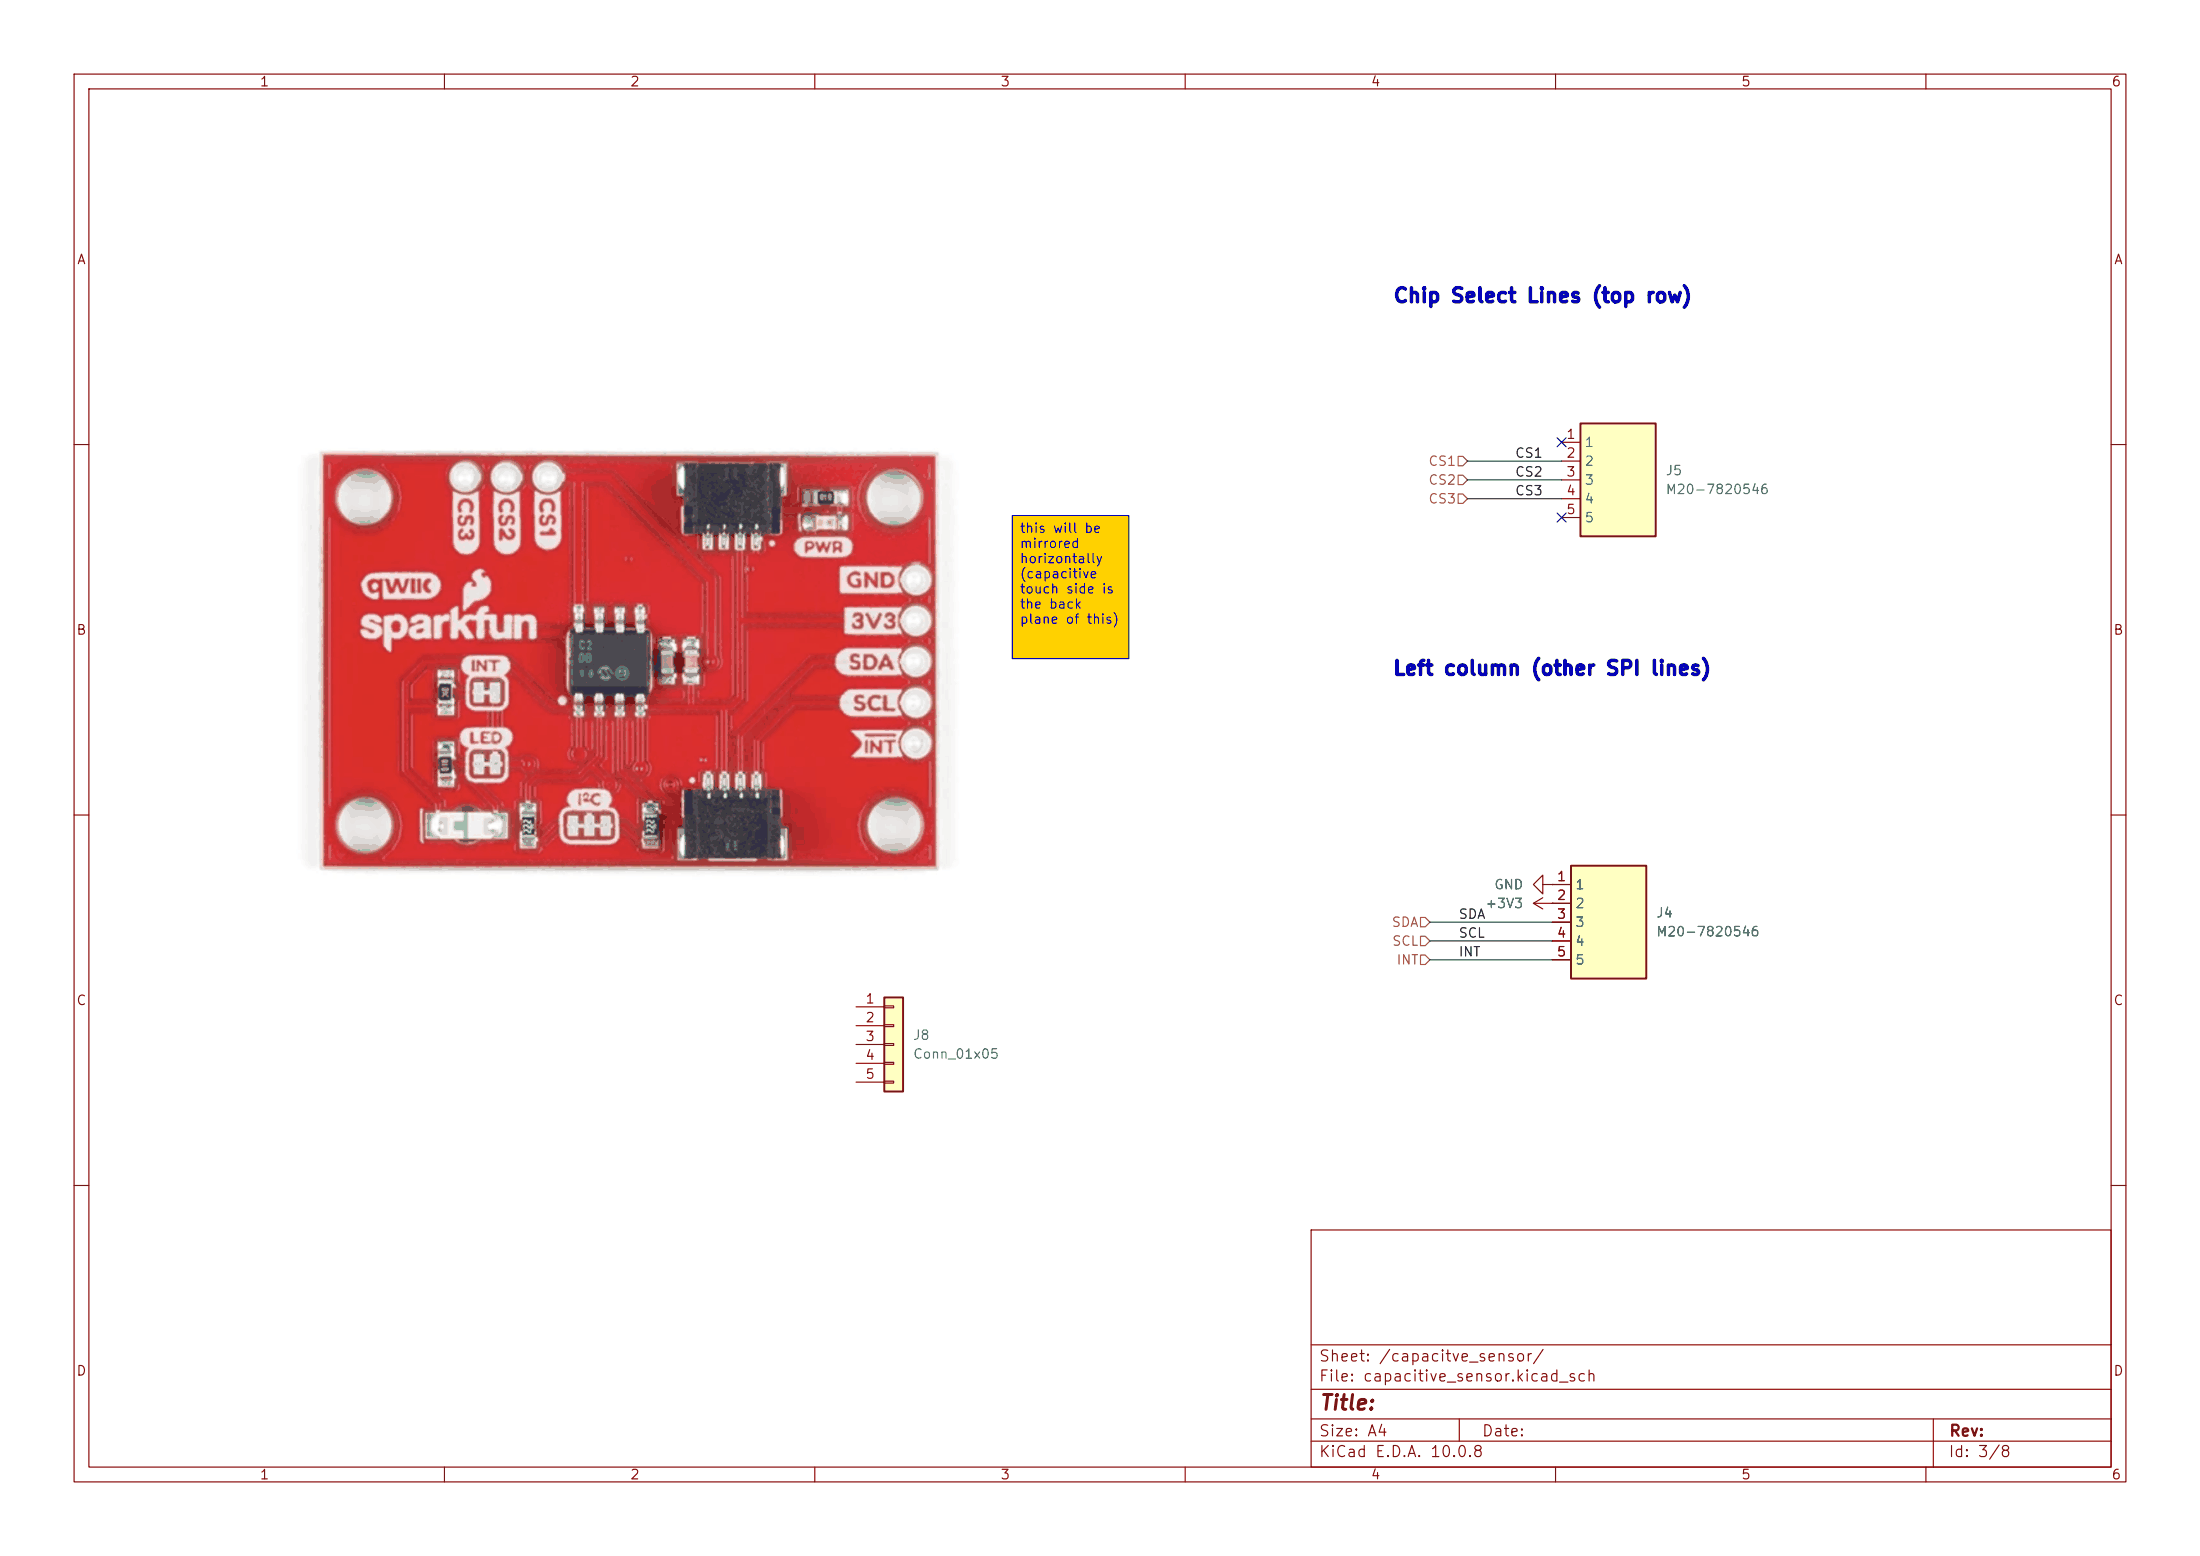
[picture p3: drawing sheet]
(kicad_sch
 (version 20260306)
 (generator "eeschema")
 (generator_version "10.0")
 (paper "A4")
 (lib_symbols
  (symbol "Connector_Generic:Conn_01x05"
   (pin_names
    (offset 1.016) (hide yes)) (exclude_from_sim no) (in_bom yes) (on_board yes)
   (in_pos_files yes)
   (duplicate_pin_numbers_are_jumpers no)
   (property "Reference" "J" (at 0 7.62 0) (show_name no) (do_not_autoplace no) (effects (font (size 1.27 1.27))))
   (property "Value" "Conn_01x05" (at 0 -7.62 0) (show_name no) (do_not_autoplace no) (effects (font (size 1.27 1.27))))
   (property "Footprint" "" (at 0 0 0) (show_name no) (do_not_autoplace no) (hide yes) (effects (font (size 1.27 1.27))))
   (property "Datasheet" "" (at 0 0 0) (show_name no) (do_not_autoplace no) (hide yes) (effects (font (size 1.27 1.27))))
   (property "Description" "Generic connector, single row, 01x05, script generated (kicad-library-utils/schlib/autogen/connector/)" (at 0 0 0) (show_name no) (do_not_autoplace no) (hide yes) (effects (font (size 1.27 1.27))))
   (symbol "Conn_01x05_1_1"
    (rectangle (start -1.27 6.35) (end 1.27 -6.35) (stroke (width 0.254) (type default)) (fill (type background)))
    (rectangle (start -1.27 5.207) (end 0 4.953) (stroke (width 0.1524) (type default)) (fill (type none)))
    (rectangle (start -1.27 2.667) (end 0 2.413) (stroke (width 0.1524) (type default)) (fill (type none)))
    (rectangle (start -1.27 0.127) (end 0 -0.127) (stroke (width 0.1524) (type default)) (fill (type none)))
    (rectangle (start -1.27 -2.413) (end 0 -2.667) (stroke (width 0.1524) (type default)) (fill (type none)))
    (rectangle (start -1.27 -4.953) (end 0 -5.207) (stroke (width 0.1524) (type default)) (fill (type none)))
    (pin passive line (at -5.08 5.08 0) (length 3.81) (name "Pin_1" (effects (font (size 1.27 1.27)))) (number "1" (effects (font (size 1.27 1.27)))))
    (pin passive line (at -5.08 2.54 0) (length 3.81) (name "Pin_2" (effects (font (size 1.27 1.27)))) (number "2" (effects (font (size 1.27 1.27)))))
    (pin passive line (at -5.08 0 0) (length 3.81) (name "Pin_3" (effects (font (size 1.27 1.27)))) (number "3" (effects (font (size 1.27 1.27)))))
    (pin passive line (at -5.08 -2.54 0) (length 3.81) (name "Pin_4" (effects (font (size 1.27 1.27)))) (number "4" (effects (font (size 1.27 1.27)))))
    (pin passive line (at -5.08 -5.08 0) (length 3.81) (name "Pin_5" (effects (font (size 1.27 1.27)))) (number "5" (effects (font (size 1.27 1.27))))))
   (embedded_fonts no))
  (symbol "Project_Components:M20-7820546" (exclude_from_sim no) (in_bom yes) (on_board yes)
   (in_pos_files yes)
   (duplicate_pin_numbers_are_jumpers no)
   (property "Reference" "J" (at 16.51 7.62 0) (show_name no) (do_not_autoplace no) (effects (font (size 1.27 1.27)) (justify left top)))
   (property "Value" "M20-7820546" (at 16.51 5.08 0) (show_name no) (do_not_autoplace no) (effects (font (size 1.27 1.27)) (justify left top)))
   (property "Footprint" "Project_Components:RHDR5W70P0X254_1X5_1310X250X850P" (at 0 0 0) (show_name no) (do_not_autoplace no) (hide yes) (effects (font (size 1.27 1.27))))
   (property "Datasheet" "https://content.harwin.com/m/c2ac50ebb1c800d5/original/DRG-00385-Technical-Drawing-Datasheet-M20-782-pdf.pdf" (at 16.51 -194.92 0) (show_name no) (do_not_autoplace no) (hide yes) (effects (font (size 1.27 1.27)) (justify left top)))
   (property "Description" "M20: 5 Pos Receptacle SIL Straight 3mm THT Connector 8.5mm high Tin" (at 0 0 0) (show_name no) (do_not_autoplace no) (hide yes) (effects (font (size 1.27 1.27))))
   (property "Height" "8.5" (at 16.51 -394.92 0) (show_name no) (do_not_autoplace no) (hide yes) (effects (font (size 1.27 1.27)) (justify left top)))
   (property "Manufacturer_Name" "Harwin" (at 16.51 -494.92 0) (show_name no) (do_not_autoplace no) (hide yes) (effects (font (size 1.27 1.27)) (justify left top)))
   (property "Manufacturer_Part_Number" "M20-7820546" (at 16.51 -594.92 0) (show_name no) (do_not_autoplace no) (hide yes) (effects (font (size 1.27 1.27)) (justify left top)))
   (property "Mouser Part Number" "855-M20-7820546" (at 16.51 -694.92 0) (show_name no) (do_not_autoplace no) (hide yes) (effects (font (size 1.27 1.27)) (justify left top)))
   (property "Mouser Price/Stock" "https://www.mouser.co.uk/ProductDetail/Harwin/M20-7820546?qs=vF78I%252BjhbY9HKICpLl9EpQ%3D%3D" (at 16.51 -794.92 0) (show_name no) (do_not_autoplace no) (hide yes) (effects (font (size 1.27 1.27)) (justify left top)))
   (property "Arrow Part Number" "" (at 16.51 -894.92 0) (show_name no) (do_not_autoplace no) (hide yes) (effects (font (size 1.27 1.27)) (justify left top)))
   (property "Arrow Price/Stock" "" (at 16.51 -994.92 0) (show_name no) (do_not_autoplace no) (hide yes) (effects (font (size 1.27 1.27)) (justify left top)))
   (symbol "M20-7820546_1_1"
    (rectangle (start 5.08 2.54) (end 15.24 -12.7) (stroke (width 0.254) (type default)) (fill (type background)))
    (pin passive line (at 2.54 0 0) (length 2.54) (name "1" (effects (font (size 1.27 1.27)))) (number "1" (effects (font (size 1.27 1.27)))))
    (pin passive line (at 2.54 -2.54 0) (length 2.54) (name "2" (effects (font (size 1.27 1.27)))) (number "2" (effects (font (size 1.27 1.27)))))
    (pin passive line (at 2.54 -5.08 0) (length 2.54) (name "3" (effects (font (size 1.27 1.27)))) (number "3" (effects (font (size 1.27 1.27)))))
    (pin passive line (at 2.54 -7.62 0) (length 2.54) (name "4" (effects (font (size 1.27 1.27)))) (number "4" (effects (font (size 1.27 1.27)))))
    (pin passive line (at 2.54 -10.16 0) (length 2.54) (name "5" (effects (font (size 1.27 1.27)))) (number "5" (effects (font (size 1.27 1.27))))))
   (embedded_fonts no))
  (symbol "power:+3V3"
   (power global)
   (pin_numbers (hide yes))
   (pin_names
    (offset 0) (hide yes)) (exclude_from_sim no) (in_bom yes) (on_board yes)
   (in_pos_files yes)
   (duplicate_pin_numbers_are_jumpers no)
   (property "Reference" "#PWR" (at 0 -3.81 0) (show_name no) (do_not_autoplace no) (hide yes) (effects (font (size 1.27 1.27))))
   (property "Value" "+3V3" (at 0 3.556 0) (show_name no) (do_not_autoplace no) (effects (font (size 1.27 1.27))))
   (property "Footprint" "" (at 0 0 0) (show_name no) (do_not_autoplace no) (hide yes) (effects (font (size 1.27 1.27))))
   (property "Datasheet" "" (at 0 0 0) (show_name no) (do_not_autoplace no) (hide yes) (effects (font (size 1.27 1.27))))
   (property "Description" "Power symbol creates a global label with name \"+3V3\"" (at 0 0 0) (show_name no) (do_not_autoplace no) (hide yes) (effects (font (size 1.27 1.27))))
   (symbol "+3V3_0_1"
    (polyline (pts (xy -0.762 1.27) (xy 0 2.54)) (stroke (width 0) (type default)) (fill (type none)))
    (polyline (pts (xy 0 2.54) (xy 0.762 1.27)) (stroke (width 0) (type default)) (fill (type none)))
    (polyline (pts (xy 0 0) (xy 0 2.54)) (stroke (width 0) (type default)) (fill (type none))))
   (symbol "+3V3_1_1"
    (pin power_in line (at 0 0 90) (length 0) (name "" (effects (font (size 1.27 1.27)))) (number "1" (effects (font (size 1.27 1.27))))))
   (embedded_fonts no))
  (symbol "power:GND"
   (power global)
   (pin_numbers (hide yes))
   (pin_names
    (offset 0) (hide yes)) (exclude_from_sim no) (in_bom yes) (on_board yes)
   (in_pos_files yes)
   (duplicate_pin_numbers_are_jumpers no)
   (property "Reference" "#PWR" (at 0 -6.35 0) (show_name no) (do_not_autoplace no) (hide yes) (effects (font (size 1.27 1.27))))
   (property "Value" "GND" (at 0 -3.81 0) (show_name no) (do_not_autoplace no) (effects (font (size 1.27 1.27))))
   (property "Footprint" "" (at 0 0 0) (show_name no) (do_not_autoplace no) (hide yes) (effects (font (size 1.27 1.27))))
   (property "Datasheet" "" (at 0 0 0) (show_name no) (do_not_autoplace no) (hide yes) (effects (font (size 1.27 1.27))))
   (property "Description" "Power symbol creates a global label with name \"GND\" , ground" (at 0 0 0) (show_name no) (do_not_autoplace no) (hide yes) (effects (font (size 1.27 1.27))))
   (symbol "GND_0_1"
    (polyline (pts (xy 0 0) (xy 0 -1.27) (xy 1.27 -1.27) (xy 0 -2.54) (xy -1.27 -1.27) (xy 0 -1.27)) (stroke (width 0) (type default)) (fill (type none))))
   (symbol "GND_1_1"
    (pin power_in line (at 0 0 270) (length 0) (name "" (effects (font (size 1.27 1.27)))) (number "1" (effects (font (size 1.27 1.27))))))
   (embedded_fonts no)))
 (text "Left column (other SPI lines)"
  (exclude_from_sim no)
  (at 209.55 90.424 0)
  (effects (font (size 1.905 1.905) (thickness 0.508)
    (bold yes))))
 (text "Chip Select Lines (top row)"
  (exclude_from_sim no)
  (at 208.28 40.132 0)
  (effects (font (size 1.905 1.905) (thickness 0.508)
    (bold yes))))
 (text_box "this will be mirrored horizontally (capacitive touch side is the back plane of this)"
  (exclude_from_sim no)
  (at 136.652 69.5854 0)
  (size 15.748 19.3146)
  (margins 0.9525 0.9525 0.9525 0.9525)
  (stroke (width 0) (type solid))
  (fill (type color) (color 255 209 0 1))
  (effects (font (size 1.27 1.27)) (justify left top)))
 (no_connect
  (at 210.82 59.69))
 (no_connect
  (at 210.82 69.85))
 (wire
  (pts (xy 193.04 124.46) (xy 209.55 124.46))
  (stroke (width 0) (type default)))
 (wire
  (pts (xy 193.04 129.54) (xy 209.55 129.54))
  (stroke (width 0) (type default)))
 (wire
  (pts (xy 198.12 62.23) (xy 210.82 62.23))
  (stroke (width 0) (type default)))
 (wire
  (pts (xy 198.12 67.31) (xy 210.82 67.31))
  (stroke (width 0) (type default)))
 (wire
  (pts (xy 193.04 127) (xy 209.55 127))
  (stroke (width 0) (type default)))
 (wire
  (pts (xy 198.12 64.77) (xy 210.82 64.77))
  (stroke (width 0) (type default)))
 (image
  (at 84.328 89.154)
  (scale 0.631963)
  (data))
 (label "SDA"
  (at 196.85 124.46 0)
  (effects (font (size 1.27 1.27)) (justify left bottom)))
 (label "CS2"
  (at 204.47 64.77 0)
  (effects (font (size 1.27 1.27)) (justify left bottom)))
 (label "CS1"
  (at 204.47 62.23 0)
  (effects (font (size 1.27 1.27)) (justify left bottom)))
 (label "SCL"
  (at 196.85 127 0)
  (effects (font (size 1.27 1.27)) (justify left bottom)))
 (label "INT"
  (at 196.85 129.54 0)
  (effects (font (size 1.27 1.27)) (justify left bottom)))
 (label "CS3"
  (at 204.47 67.31 0)
  (effects (font (size 1.27 1.27)) (justify left bottom)))
 (hierarchical_label "SDA"
  (shape input)
  (at 193.04 124.46 180)
  (effects (font (size 1.27 1.27)) (justify right)))
 (hierarchical_label "CS2"
  (shape input)
  (at 198.12 64.77 180)
  (effects (font (size 1.27 1.27)) (justify right)))
 (hierarchical_label "CS1"
  (shape input)
  (at 198.12 62.23 180)
  (effects (font (size 1.27 1.27)) (justify right)))
 (hierarchical_label "INT"
  (shape input)
  (at 193.04 129.54 180)
  (effects (font (size 1.27 1.27)) (justify right)))
 (hierarchical_label "SCL"
  (shape input)
  (at 193.04 127 180)
  (effects (font (size 1.27 1.27)) (justify right)))
 (hierarchical_label "CS3"
  (shape input)
  (at 198.12 67.31 180)
  (effects (font (size 1.27 1.27)) (justify right)))
 (symbol
  (lib_id "Project_Components:M20-7820546")
  (at 207.01 119.38 0)
  (unit 1)
  (body_style 1)
  (exclude_from_sim no)
  (in_bom yes)
  (on_board yes)
  (in_pos_files yes)
  (dnp no)
  (fields_autoplaced yes)
  (property "Reference" "J4" (at 223.52 123.1899 0) (show_name no) (do_not_autoplace no) (effects (font (size 1.27 1.27)) (justify left)))
  (property "Value" "M20-7820546" (at 223.52 125.7299 0) (show_name no) (do_not_autoplace no) (effects (font (size 1.27 1.27)) (justify left)))
  (property "Footprint" "Connector_PinHeader_2.54mm:PinHeader_1x05_P2.54mm_Vertical" (at 207.01 119.38 0) (hide yes) (show_name no) (do_not_autoplace no) (effects (font (size 1.27 1.27))))
  (property "Datasheet" "https://content.harwin.com/m/c2ac50ebb1c800d5/original/DRG-00385-Technical-Drawing-Datasheet-M20-782-pdf.pdf" (at 223.52 314.3 0) (hide yes) (show_name no) (do_not_autoplace no) (effects (font (size 1.27 1.27)) (justify left top)))
  (property "Description" "M20: 5 Pos Receptacle SIL Straight 3mm THT Connector 8.5mm high Tin" (at 207.01 119.38 0) (hide yes) (show_name no) (do_not_autoplace no) (effects (font (size 1.27 1.27))))
  (property "Height" "8.5" (at 223.52 514.3 0) (hide yes) (show_name no) (do_not_autoplace no) (effects (font (size 1.27 1.27)) (justify left top)))
  (property "Manufacturer_Name" "Harwin" (at 223.52 614.3 0) (hide yes) (show_name no) (do_not_autoplace no) (effects (font (size 1.27 1.27)) (justify left top)))
  (property "Manufacturer_Part_Number" "M20-7820546" (at 223.52 714.3 0) (hide yes) (show_name no) (do_not_autoplace no) (effects (font (size 1.27 1.27)) (justify left top)))
  (property "Mouser Part Number" "855-M20-7820546" (at 223.52 814.3 0) (hide yes) (show_name no) (do_not_autoplace no) (effects (font (size 1.27 1.27)) (justify left top)))
  (property "Mouser Price/Stock" "https://www.mouser.co.uk/ProductDetail/Harwin/M20-7820546?qs=vF78I%252BjhbY9HKICpLl9EpQ%3D%3D" (at 223.52 914.3 0) (hide yes) (show_name no) (do_not_autoplace no) (effects (font (size 1.27 1.27)) (justify left top)))
  (property "Arrow Part Number" "" (at 223.52 1014.3 0) (hide yes) (show_name no) (do_not_autoplace no) (effects (font (size 1.27 1.27)) (justify left top)))
  (property "Arrow Price/Stock" "" (at 223.52 1114.3 0) (hide yes) (show_name no) (do_not_autoplace no) (effects (font (size 1.27 1.27)) (justify left top)))
  (pin "4")
  (pin "3")
  (pin "5")
  (pin "2")
  (pin "1"))
 (symbol
  (lib_id "power:+3V3")
  (at 209.55 121.92 90)
  (unit 1)
  (body_style 1)
  (exclude_from_sim no)
  (in_bom yes)
  (on_board yes)
  (in_pos_files yes)
  (dnp no)
  (fields_autoplaced yes)
  (property "Reference" "#PWR015" (at 213.36 121.92 0) (hide yes) (show_name no) (do_not_autoplace no) (effects (font (size 1.27 1.27))))
  (property "Value" "+3V3" (at 205.74 121.9199 90) (show_name no) (do_not_autoplace no) (effects (font (size 1.27 1.27)) (justify left)))
  (property "Footprint" "" (at 209.55 121.92 0) (hide yes) (show_name no) (do_not_autoplace no) (effects (font (size 1.27 1.27))))
  (property "Datasheet" "" (at 209.55 121.92 0) (hide yes) (show_name no) (do_not_autoplace no) (effects (font (size 1.27 1.27))))
  (property "Description" "Power symbol creates a global label with name \"+3V3\"" (at 209.55 121.92 0) (hide yes) (show_name no) (do_not_autoplace no) (effects (font (size 1.27 1.27))))
  (pin "1"))
 (symbol
  (lib_id "power:GND")
  (at 209.55 119.38 270)
  (unit 1)
  (body_style 1)
  (exclude_from_sim no)
  (in_bom yes)
  (on_board yes)
  (in_pos_files yes)
  (dnp no)
  (fields_autoplaced yes)
  (property "Reference" "#PWR014" (at 203.2 119.38 0) (hide yes) (show_name no) (do_not_autoplace no) (effects (font (size 1.27 1.27))))
  (property "Value" "GND" (at 205.74 119.3799 90) (show_name no) (do_not_autoplace no) (effects (font (size 1.27 1.27)) (justify right)))
  (property "Footprint" "" (at 209.55 119.38 0) (hide yes) (show_name no) (do_not_autoplace no) (effects (font (size 1.27 1.27))))
  (property "Datasheet" "" (at 209.55 119.38 0) (hide yes) (show_name no) (do_not_autoplace no) (effects (font (size 1.27 1.27))))
  (property "Description" "Power symbol creates a global label with name \"GND\" , ground" (at 209.55 119.38 0) (hide yes) (show_name no) (do_not_autoplace no) (effects (font (size 1.27 1.27))))
  (pin "1"))
 (symbol
  (lib_id "Project_Components:M20-7820546")
  (at 208.28 59.69 0)
  (unit 1)
  (body_style 1)
  (exclude_from_sim no)
  (in_bom yes)
  (on_board yes)
  (in_pos_files yes)
  (dnp no)
  (fields_autoplaced yes)
  (property "Reference" "J5" (at 224.79 63.4999 0) (show_name no) (do_not_autoplace no) (effects (font (size 1.27 1.27)) (justify left)))
  (property "Value" "M20-7820546" (at 224.79 66.0399 0) (show_name no) (do_not_autoplace no) (effects (font (size 1.27 1.27)) (justify left)))
  (property "Footprint" "Connector_PinHeader_2.54mm:PinHeader_1x05_P2.54mm_Vertical" (at 208.28 59.69 0) (hide yes) (show_name no) (do_not_autoplace no) (effects (font (size 1.27 1.27))))
  (property "Datasheet" "https://content.harwin.com/m/c2ac50ebb1c800d5/original/DRG-00385-Technical-Drawing-Datasheet-M20-782-pdf.pdf" (at 224.79 254.61 0) (hide yes) (show_name no) (do_not_autoplace no) (effects (font (size 1.27 1.27)) (justify left top)))
  (property "Description" "M20: 5 Pos Receptacle SIL Straight 3mm THT Connector 8.5mm high Tin" (at 208.28 59.69 0) (hide yes) (show_name no) (do_not_autoplace no) (effects (font (size 1.27 1.27))))
  (property "Height" "8.5" (at 224.79 454.61 0) (hide yes) (show_name no) (do_not_autoplace no) (effects (font (size 1.27 1.27)) (justify left top)))
  (property "Manufacturer_Name" "Harwin" (at 224.79 554.61 0) (hide yes) (show_name no) (do_not_autoplace no) (effects (font (size 1.27 1.27)) (justify left top)))
  (property "Manufacturer_Part_Number" "M20-7820546" (at 224.79 654.61 0) (hide yes) (show_name no) (do_not_autoplace no) (effects (font (size 1.27 1.27)) (justify left top)))
  (property "Mouser Part Number" "855-M20-7820546" (at 224.79 754.61 0) (hide yes) (show_name no) (do_not_autoplace no) (effects (font (size 1.27 1.27)) (justify left top)))
  (property "Mouser Price/Stock" "https://www.mouser.co.uk/ProductDetail/Harwin/M20-7820546?qs=vF78I%252BjhbY9HKICpLl9EpQ%3D%3D" (at 224.79 854.61 0) (hide yes) (show_name no) (do_not_autoplace no) (effects (font (size 1.27 1.27)) (justify left top)))
  (property "Arrow Part Number" "" (at 224.79 954.61 0) (hide yes) (show_name no) (do_not_autoplace no) (effects (font (size 1.27 1.27)) (justify left top)))
  (property "Arrow Price/Stock" "" (at 224.79 1054.61 0) (hide yes) (show_name no) (do_not_autoplace no) (effects (font (size 1.27 1.27)) (justify left top)))
  (pin "4")
  (pin "3")
  (pin "5")
  (pin "2")
  (pin "1"))
 (symbol
  (lib_id "Connector_Generic:Conn_01x05")
  (at 120.65 140.97 0)
  (unit 1)
  (body_style 1)
  (exclude_from_sim no)
  (in_bom yes)
  (on_board yes)
  (in_pos_files yes)
  (dnp no)
  (fields_autoplaced yes)
  (property "Reference" "J8" (at 123.19 139.6999 0) (show_name no) (do_not_autoplace no) (effects (font (size 1.27 1.27)) (justify left)))
  (property "Value" "Conn_01x05" (at 123.19 142.2399 0) (show_name no) (do_not_autoplace no) (effects (font (size 1.27 1.27)) (justify left)))
  (property "Footprint" "Connector_PinHeader_2.54mm:PinHeader_1x05_P2.54mm_Vertical" (at 120.65 140.97 0) (hide yes) (show_name no) (do_not_autoplace no) (effects (font (size 1.27 1.27))))
  (property "Datasheet" "" (at 120.65 140.97 0) (hide yes) (show_name no) (do_not_autoplace no) (effects (font (size 1.27 1.27))))
  (property "Description" "Generic connector, single row, 01x05, script generated (kicad-library-utils/schlib/autogen/connector/)" (at 120.65 140.97 0) (hide yes) (show_name no) (do_not_autoplace no) (effects (font (size 1.27 1.27))))
  (pin "3")
  (pin "2")
  (pin "5")
  (pin "4")
  (pin "1")))
